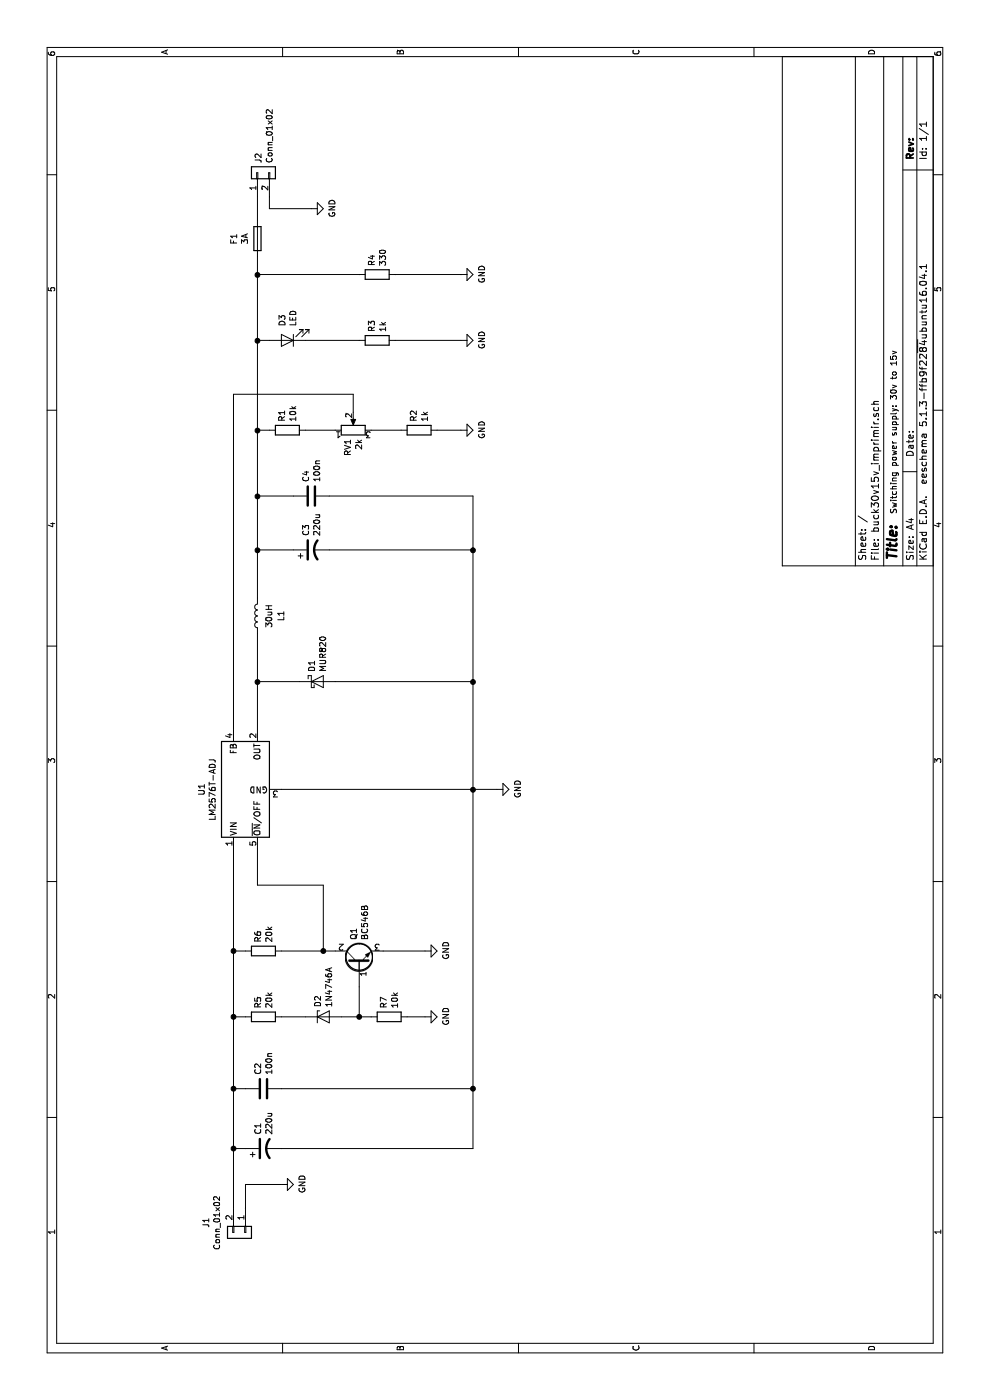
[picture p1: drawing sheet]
EESchema Schematic File Version 4
LIBS:buck30v15v-cache
EELAYER 30 0
EELAYER END
$Descr A4 11693 8268
encoding utf-8
Sheet 1 1
Title ""
Date ""
Rev ""
Comp ""
Comment1 ""
Comment2 ""
Comment3 ""
Comment4 ""
$EndDescr
Text Notes 7400 7500 0    50   ~ 0
Switching power supply: 30v to 15v
$Comp
L Connector_Generic:Conn_01x02 J1
U 1 1
P 1400 2050
F 0 "J1" H 1318 1725 50  0000 C CNN
F 1 "Conn_01x02" H 1318 1816 50  0000 C CNN
F 2 "TerminalBlock_Phoenix:TerminalBlock_Phoenix_MKDS-1,5-2-5.08_1x02_P5.08mm_Horizontal" H 1400 2050 50  0001 C CNN
F 3 "~" H 1400 2050 50  0001 C CNN
	1    1400 2050
	-1   0    0    1   
$EndComp
$Comp
L power:GND #PWR0101
U 1 1
P 1800 2350
F 0 "#PWR0101" H 1800 2100 50  0001 C CNN
F 1 "GND" H 1805 2177 50  0000 C CNN
F 2 "" H 1800 2350 50  0001 C CNN
F 3 "" H 1800 2350 50  0001 C CNN
	1    1800 2350
	1    0    0    -1  
$EndComp
Wire Wire Line
	1600 2050 1800 2050
Wire Wire Line
	1800 2050 1800 2350
$Comp
L Device:CP1 C1
U 1 1
P 2100 2200
F 0 "C1" H 2215 2246 50  0000 L CNN
F 1 "220u" H 2215 2155 50  0000 L CNN
F 2 "Capacitor_THT:CP_Radial_D10.0mm_P5.00mm" H 2100 2200 50  0001 C CNN
F 3 "~" H 2100 2200 50  0001 C CNN
	1    2100 2200
	1    0    0    -1  
$EndComp
Wire Wire Line
	2100 1950 2100 2050
$Comp
L Device:C C2
U 1 1
P 2600 2200
F 0 "C2" H 2715 2246 50  0000 L CNN
F 1 "100n" H 2715 2155 50  0000 L CNN
F 2 "Capacitor_THT:C_Disc_D5.0mm_W2.5mm_P5.00mm" H 2638 2050 50  0001 C CNN
F 3 "~" H 2600 2200 50  0001 C CNN
	1    2600 2200
	1    0    0    -1  
$EndComp
Wire Wire Line
	2100 1950 2600 1950
Wire Wire Line
	2600 1950 2600 2050
Connection ~ 2100 1950
$Comp
L Device:R R5
U 1 1
P 3200 2200
F 0 "R5" H 3270 2246 50  0000 L CNN
F 1 "20k" H 3270 2155 50  0000 L CNN
F 2 "Resistor_THT:R_Axial_DIN0309_L9.0mm_D3.2mm_P12.70mm_Horizontal" V 3130 2200 50  0001 C CNN
F 3 "~" H 3200 2200 50  0001 C CNN
	1    3200 2200
	1    0    0    -1  
$EndComp
$Comp
L Device:R R6
U 1 1
P 3750 2200
F 0 "R6" H 3820 2246 50  0000 L CNN
F 1 "20k" H 3820 2155 50  0000 L CNN
F 2 "Resistor_THT:R_Axial_DIN0309_L9.0mm_D3.2mm_P12.70mm_Horizontal" V 3680 2200 50  0001 C CNN
F 3 "~" H 3750 2200 50  0001 C CNN
	1    3750 2200
	1    0    0    -1  
$EndComp
$Comp
L Device:R R7
U 1 1
P 3200 3250
F 0 "R7" H 3270 3296 50  0000 L CNN
F 1 "10k" H 3270 3205 50  0000 L CNN
F 2 "Resistor_THT:R_Axial_DIN0309_L9.0mm_D3.2mm_P12.70mm_Horizontal" V 3130 3250 50  0001 C CNN
F 3 "~" H 3200 3250 50  0001 C CNN
	1    3200 3250
	1    0    0    -1  
$EndComp
$Comp
L Diode:1N47xxA D2
U 1 1
P 3200 2700
F 0 "D2" V 3154 2779 50  0000 L CNN
F 1 "1N4746A" V 3245 2779 50  0000 L CNN
F 2 "Diode_THT:D_DO-41_SOD81_P10.16mm_Horizontal" H 3200 2525 50  0001 C CNN
F 3 "https://www.vishay.com/docs/85816/1n4728a.pdf" H 3200 2700 50  0001 C CNN
	1    3200 2700
	0    1    1    0   
$EndComp
$Comp
L Device:Q_NPN_BCE Q1
U 1 1
P 3650 3000
F 0 "Q1" H 3841 3046 50  0000 L CNN
F 1 "BC546B" H 3841 2955 50  0000 L CNN
F 2 "Package_TO_SOT_THT:TO-92_Inline_Wide" H 3850 3100 50  0001 C CNN
F 3 "~" H 3650 3000 50  0001 C CNN
	1    3650 3000
	1    0    0    -1  
$EndComp
Wire Wire Line
	2600 1950 3200 1950
Wire Wire Line
	3200 1950 3200 2050
Connection ~ 2600 1950
Wire Wire Line
	3200 1950 3750 1950
Wire Wire Line
	3750 1950 3750 2050
Connection ~ 3200 1950
Wire Wire Line
	3200 2350 3200 2550
Wire Wire Line
	3200 2850 3200 3000
Wire Wire Line
	3200 3000 3450 3000
Wire Wire Line
	3750 2800 3750 2700
$Comp
L power:GND #PWR0102
U 1 1
P 3200 3550
F 0 "#PWR0102" H 3200 3300 50  0001 C CNN
F 1 "GND" H 3205 3377 50  0000 C CNN
F 2 "" H 3200 3550 50  0001 C CNN
F 3 "" H 3200 3550 50  0001 C CNN
	1    3200 3550
	1    0    0    -1  
$EndComp
$Comp
L power:GND #PWR0103
U 1 1
P 3750 3550
F 0 "#PWR0103" H 3750 3300 50  0001 C CNN
F 1 "GND" H 3755 3377 50  0000 C CNN
F 2 "" H 3750 3550 50  0001 C CNN
F 3 "" H 3750 3550 50  0001 C CNN
	1    3750 3550
	1    0    0    -1  
$EndComp
Wire Wire Line
	3200 3550 3200 3400
$Comp
L Regulator_Switching:LM2576T-ADJ U1
U 1 1
P 5100 2050
F 0 "U1" H 5100 2417 50  0000 C CNN
F 1 "LM2576T-ADJ" H 5100 2326 50  0000 C CNN
F 2 "Package_TO_SOT_THT:TO-220-5_Vertical" H 5100 1800 50  0001 L CIN
F 3 "http://www.ti.com/lit/ds/symlink/lm2576.pdf" H 5100 2050 50  0001 C CNN
	1    5100 2050
	1    0    0    -1  
$EndComp
Wire Wire Line
	4600 1950 3750 1950
Connection ~ 3750 1950
Wire Wire Line
	3750 2700 4300 2700
Wire Wire Line
	4300 2700 4300 2150
Wire Wire Line
	4300 2150 4600 2150
Connection ~ 3750 2700
Wire Wire Line
	3750 2700 3750 2350
Wire Wire Line
	3200 3000 3200 3100
Connection ~ 3200 3000
Wire Wire Line
	3750 3550 3750 3200
Wire Wire Line
	5100 2350 5100 3950
Wire Wire Line
	5100 3950 2600 3950
Wire Wire Line
	2600 3950 2600 2350
Wire Wire Line
	2600 3950 2100 3950
Wire Wire Line
	2100 3950 2100 2350
Connection ~ 2600 3950
$Comp
L Device:L L1
U 1 1
P 6550 2150
F 0 "L1" V 6350 2150 50  0000 C CNN
F 1 "30uH" V 6450 2150 50  0000 C CNN
F 2 "Transformer_THT:Transformer_CHK_EI48-8VA_Neutral" H 6550 2150 50  0001 C CNN
F 3 "~" H 6550 2150 50  0001 C CNN
	1    6550 2150
	0    -1   -1   0   
$EndComp
$Comp
L Device:D_Schottky D1
U 1 1
P 6000 2650
F 0 "D1" V 5954 2729 50  0000 L CNN
F 1 "MUR820" V 6045 2729 50  0000 L CNN
F 2 "Package_TO_SOT_THT:TO-220-2_Vertical" H 6000 2650 50  0001 C CNN
F 3 "~" H 6000 2650 50  0001 C CNN
	1    6000 2650
	0    1    1    0   
$EndComp
$Comp
L Device:CP1 C3
U 1 1
P 7100 2600
F 0 "C3" H 7215 2646 50  0000 L CNN
F 1 "220u" H 7215 2555 50  0000 L CNN
F 2 "Capacitor_THT:CP_Radial_D10.0mm_P5.00mm" H 7100 2600 50  0001 C CNN
F 3 "~" H 7100 2600 50  0001 C CNN
	1    7100 2600
	1    0    0    -1  
$EndComp
$Comp
L Device:R R1
U 1 1
P 8100 2400
F 0 "R1" H 8170 2446 50  0000 L CNN
F 1 "10k" H 8170 2355 50  0000 L CNN
F 2 "Resistor_THT:R_Axial_DIN0309_L9.0mm_D3.2mm_P12.70mm_Horizontal" V 8030 2400 50  0001 C CNN
F 3 "~" H 8100 2400 50  0001 C CNN
	1    8100 2400
	1    0    0    -1  
$EndComp
$Comp
L Device:R R2
U 1 1
P 8100 3500
F 0 "R2" H 8170 3546 50  0000 L CNN
F 1 "1k" H 8170 3455 50  0000 L CNN
F 2 "Resistor_THT:R_Axial_DIN0309_L9.0mm_D3.2mm_P12.70mm_Horizontal" V 8030 3500 50  0001 C CNN
F 3 "~" H 8100 3500 50  0001 C CNN
	1    8100 3500
	1    0    0    -1  
$EndComp
$Comp
L Device:R_POT RV1
U 1 1
P 8100 2950
F 0 "RV1" H 8030 2996 50  0000 R CNN
F 1 "2k" H 8030 2905 50  0000 R CNN
F 2 "Potentiometer_THT:Potentiometer_Bourns_3296W_Vertical" H 8100 2950 50  0001 C CNN
F 3 "~" H 8100 2950 50  0001 C CNN
	1    8100 2950
	1    0    0    -1  
$EndComp
Wire Wire Line
	5600 2150 6000 2150
Wire Wire Line
	6000 2150 6000 2500
Connection ~ 6000 2150
Wire Wire Line
	6000 2150 6400 2150
Wire Wire Line
	6000 2800 6000 3950
Wire Wire Line
	6000 3950 5100 3950
Connection ~ 5100 3950
Wire Wire Line
	6700 2150 7100 2150
Wire Wire Line
	7100 2150 7100 2450
Wire Wire Line
	7100 2750 7100 3950
Wire Wire Line
	7100 3950 6000 3950
Connection ~ 6000 3950
Wire Wire Line
	8100 2150 8100 2250
Wire Wire Line
	8100 2550 8100 2800
Wire Wire Line
	8100 3100 8100 3350
Wire Wire Line
	8250 2950 8400 2950
Wire Wire Line
	8400 2950 8400 1950
$Comp
L Device:LED D3
U 1 1
P 8850 2400
F 0 "D3" V 8889 2283 50  0000 R CNN
F 1 "LED" V 8798 2283 50  0000 R CNN
F 2 "LED_THT:LED_D3.0mm" H 8850 2400 50  0001 C CNN
F 3 "~" H 8850 2400 50  0001 C CNN
	1    8850 2400
	0    -1   -1   0   
$EndComp
$Comp
L power:GND #PWR0104
U 1 1
P 8100 3850
F 0 "#PWR0104" H 8100 3600 50  0001 C CNN
F 1 "GND" H 8105 3677 50  0000 C CNN
F 2 "" H 8100 3850 50  0001 C CNN
F 3 "" H 8100 3850 50  0001 C CNN
	1    8100 3850
	1    0    0    -1  
$EndComp
$Comp
L power:GND #PWR0105
U 1 1
P 8850 3850
F 0 "#PWR0105" H 8850 3600 50  0001 C CNN
F 1 "GND" H 8855 3677 50  0000 C CNN
F 2 "" H 8850 3850 50  0001 C CNN
F 3 "" H 8850 3850 50  0001 C CNN
	1    8850 3850
	1    0    0    -1  
$EndComp
Wire Wire Line
	8100 2150 8850 2150
Wire Wire Line
	8850 2150 8850 2250
Connection ~ 8100 2150
Wire Wire Line
	8850 2550 8850 3000
Wire Wire Line
	8850 3300 8850 3850
Wire Wire Line
	8100 3650 8100 3850
$Comp
L Device:C C4
U 1 1
P 7550 2600
F 0 "C4" H 7665 2646 50  0000 L CNN
F 1 "100n" H 7665 2555 50  0000 L CNN
F 2 "Capacitor_THT:C_Disc_D5.0mm_W2.5mm_P5.00mm" H 7588 2450 50  0001 C CNN
F 3 "~" H 7550 2600 50  0001 C CNN
	1    7550 2600
	1    0    0    -1  
$EndComp
Wire Wire Line
	5600 1950 8400 1950
Wire Wire Line
	7100 2150 7550 2150
Connection ~ 7100 2150
Wire Wire Line
	7550 2150 7550 2450
Connection ~ 7550 2150
Wire Wire Line
	7550 2150 8100 2150
Wire Wire Line
	7550 2750 7550 3950
Wire Wire Line
	7550 3950 7100 3950
Connection ~ 7100 3950
$Comp
L Device:R R3
U 1 1
P 8850 3150
F 0 "R3" H 8920 3196 50  0000 L CNN
F 1 "1k" H 8920 3105 50  0000 L CNN
F 2 "Resistor_THT:R_Axial_DIN0309_L9.0mm_D3.2mm_P12.70mm_Horizontal" V 8780 3150 50  0001 C CNN
F 3 "~" H 8850 3150 50  0001 C CNN
	1    8850 3150
	1    0    0    -1  
$EndComp
$Comp
L Device:R R4
U 1 1
P 9400 3150
F 0 "R4" H 9470 3196 50  0000 L CNN
F 1 "330" H 9470 3105 50  0000 L CNN
F 2 "Resistor_THT:R_Axial_Power_L25.0mm_W9.0mm_P27.94mm" V 9330 3150 50  0001 C CNN
F 3 "~" H 9400 3150 50  0001 C CNN
	1    9400 3150
	1    0    0    -1  
$EndComp
$Comp
L Connector_Generic:Conn_01x02 J2
U 1 1
P 10250 2150
F 0 "J2" H 10330 2142 50  0000 L CNN
F 1 "Conn_01x02" H 10330 2051 50  0000 L CNN
F 2 "TerminalBlock_Phoenix:TerminalBlock_Phoenix_MKDS-1,5-2-5.08_1x02_P5.08mm_Horizontal" H 10250 2150 50  0001 C CNN
F 3 "~" H 10250 2150 50  0001 C CNN
	1    10250 2150
	1    0    0    -1  
$EndComp
$Comp
L power:GND #PWR0106
U 1 1
P 9400 3850
F 0 "#PWR0106" H 9400 3600 50  0001 C CNN
F 1 "GND" H 9405 3677 50  0000 C CNN
F 2 "" H 9400 3850 50  0001 C CNN
F 3 "" H 9400 3850 50  0001 C CNN
	1    9400 3850
	1    0    0    -1  
$EndComp
$Comp
L power:GND #PWR0107
U 1 1
P 9950 2600
F 0 "#PWR0107" H 9950 2350 50  0001 C CNN
F 1 "GND" H 9955 2427 50  0000 C CNN
F 2 "" H 9950 2600 50  0001 C CNN
F 3 "" H 9950 2600 50  0001 C CNN
	1    9950 2600
	1    0    0    -1  
$EndComp
Wire Wire Line
	8850 2150 9400 2150
Wire Wire Line
	9400 2150 9400 3000
Connection ~ 8850 2150
Wire Wire Line
	9400 3300 9400 3850
Wire Wire Line
	10050 2250 9950 2250
Wire Wire Line
	9950 2250 9950 2600
$Comp
L power:GND #PWR0108
U 1 1
P 5100 4150
F 0 "#PWR0108" H 5100 3900 50  0001 C CNN
F 1 "GND" H 5105 3977 50  0000 C CNN
F 2 "" H 5100 4150 50  0001 C CNN
F 3 "" H 5100 4150 50  0001 C CNN
	1    5100 4150
	1    0    0    -1  
$EndComp
Wire Wire Line
	5100 3950 5100 4150
$Comp
L Device:Fuse F1
U 1 1
P 9700 2150
F 0 "F1" V 9503 2150 50  0000 C CNN
F 1 "3A" V 9594 2150 50  0000 C CNN
F 2 "Fuse:Fuseholder_Cylinder-5x20mm_Stelvio-Kontek_PTF78_Horizontal_Open" V 9630 2150 50  0001 C CNN
F 3 "~" H 9700 2150 50  0001 C CNN
	1    9700 2150
	0    1    1    0   
$EndComp
Wire Wire Line
	10050 2150 9850 2150
Wire Wire Line
	9550 2150 9400 2150
Connection ~ 9400 2150
Wire Wire Line
	1600 1950 2100 1950
$EndSCHEMATC
